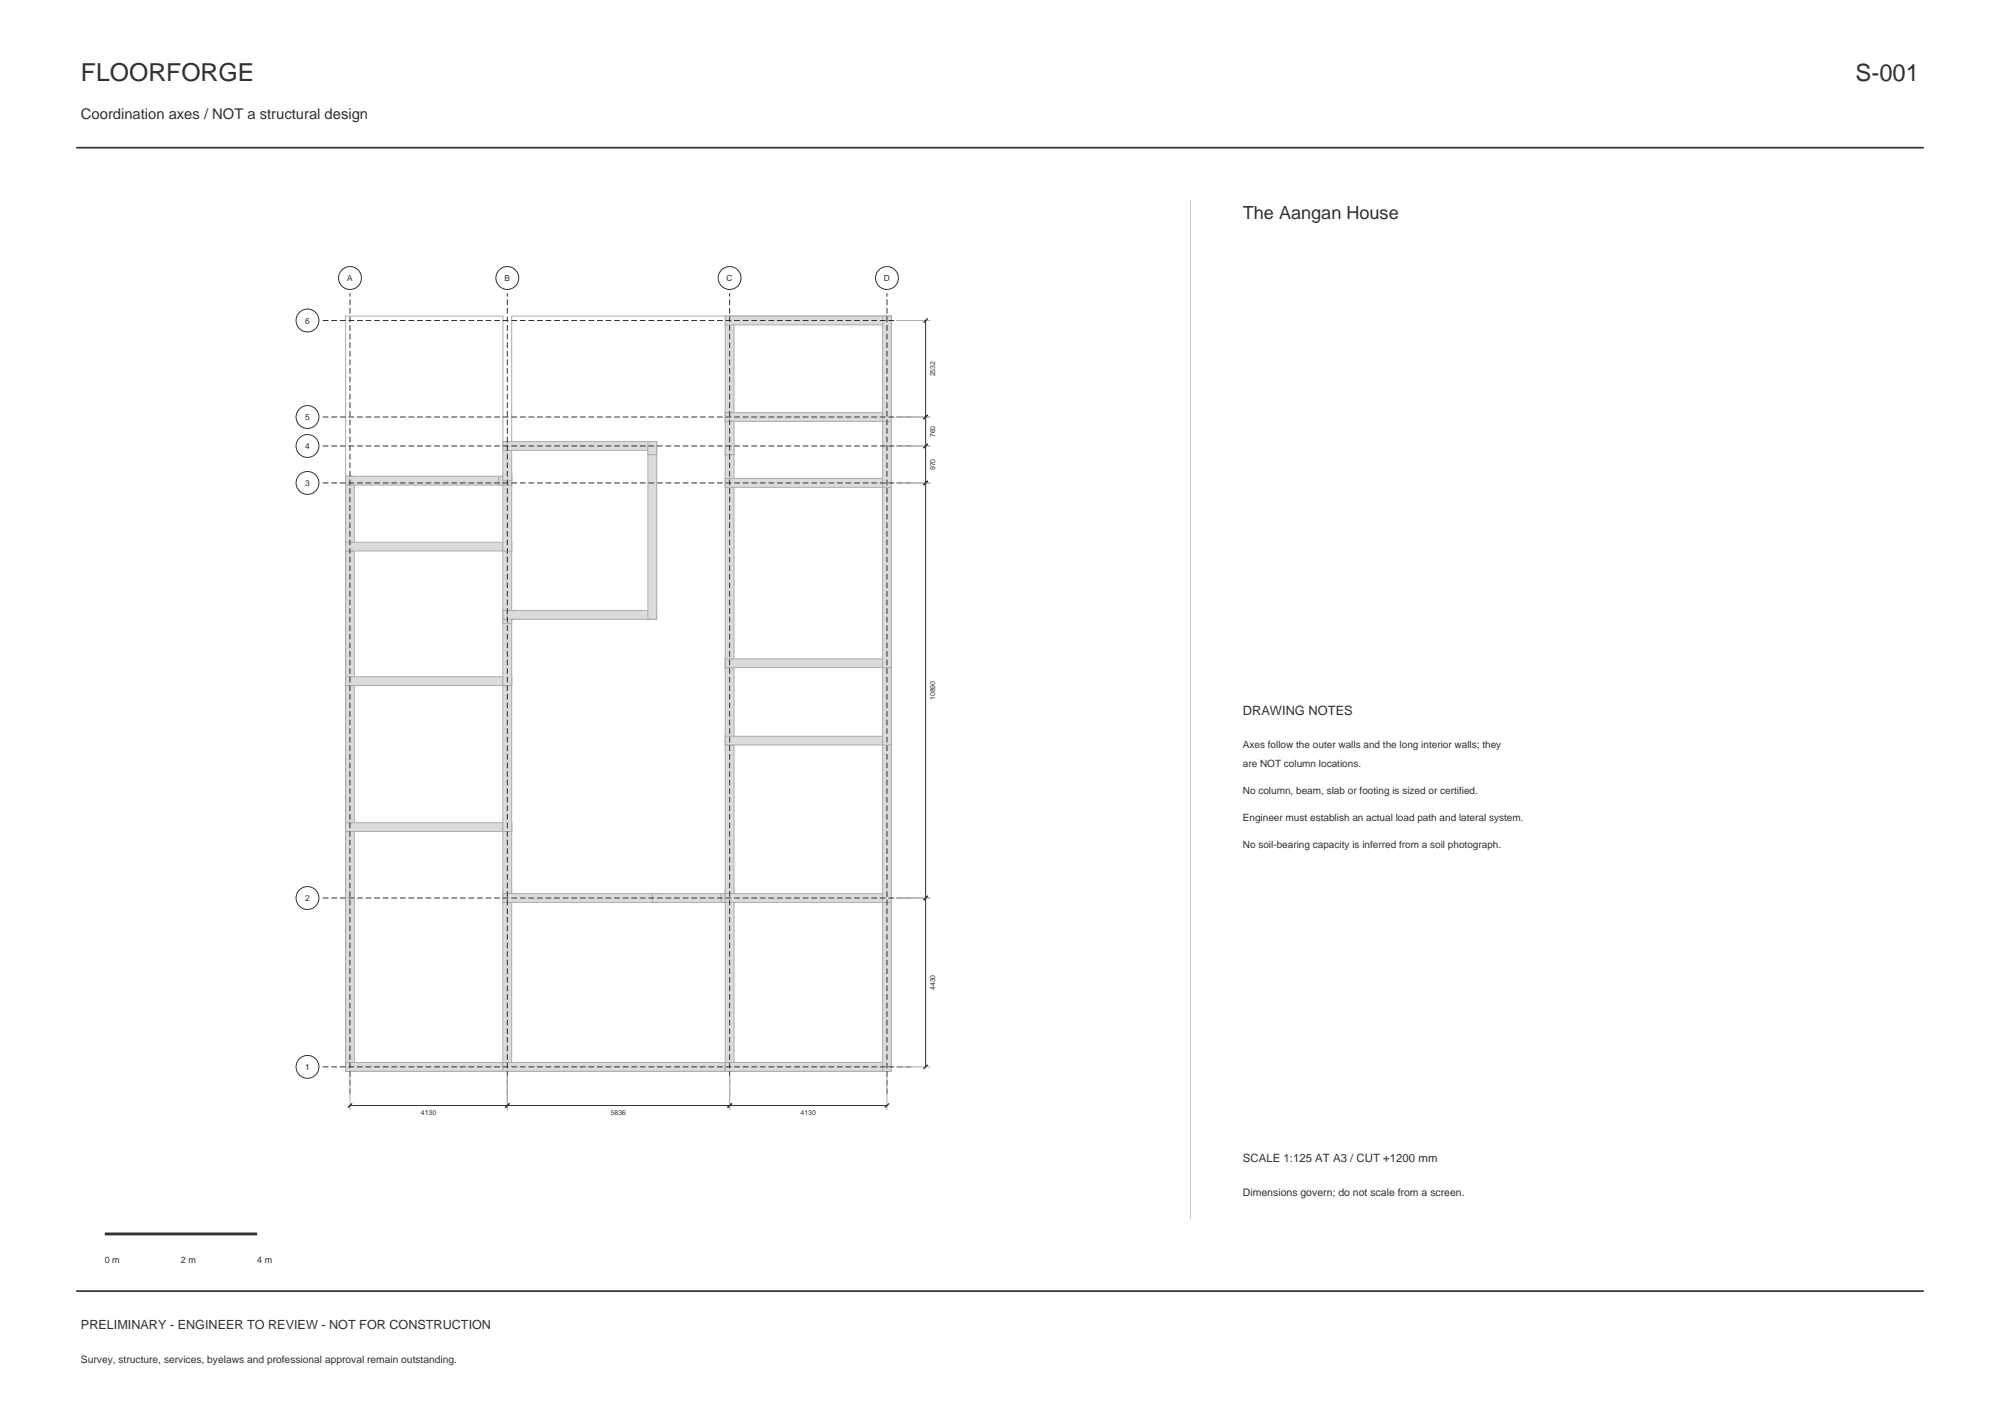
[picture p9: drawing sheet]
<svg xmlns="http://www.w3.org/2000/svg" width="420mm" height="297mm" viewBox="0 0 420 297" stroke-linecap="round" stroke-linejoin="round" font-family="sans-serif">
<path d="M16 31h388M16 271h388" fill="none" stroke="#25372f" stroke-width=".35"/>
<path d="M72.6 66.4h33v26.3h1.9v-26.3h79.7v158.4h-114.6z" fill="none" stroke="#a8afa4" stroke-width=".21"/>
<g fill="#d9ddd6" stroke="#a8afa4" stroke-width=".21">
<path d="M72.6 172.7h1.8v52.1h-1.8z" fill-rule="evenodd"/>
<path d="M72.6 223h34.9v1.8h-34.9z" fill-rule="evenodd"/>
<path d="M72.6 142h1.8v32.5h-1.8z" fill-rule="evenodd"/>
<path d="M72.6 172.7h34.9v1.8h-34.9z" fill-rule="evenodd"/>
<path d="M72.6 113.8h1.8v30.1h-1.8z" fill-rule="evenodd"/>
<path d="M72.6 142h34.9v1.9h-34.9z" fill-rule="evenodd"/>
<path d="M72.6 100h1.8v15.6h-1.8z" fill-rule="evenodd"/>
<path d="M72.6 113.8h34.9v1.8h-34.9z" fill-rule="evenodd"/>
<path d="M72.6 100h33.9v1.8h-33.9z" fill-rule="evenodd"/>
<path d="M104.7 100h2.8v1.8h-2.8z" fill-rule="evenodd"/>
<path d="M105.6 187.6h1.9v37.2h-1.9z" fill-rule="evenodd"/>
<path d="M105.6 223h48.5v1.8h-48.5z" fill-rule="evenodd"/>
<path d="M105.6 186.6h1.9v2.8h-1.9z" fill-rule="evenodd"/>
<path d="M105.6 172.7h1.9v15.8h-1.9z" fill-rule="evenodd"/>
<path d="M105.6 187.6h2.8v1.8h-2.8z" fill-rule="evenodd"/>
<path d="M106.5 187.6h32.3v1.8h-32.3z" fill-rule="evenodd"/>
<path d="M137 187.6h16.2v1.8h-16.2z" fill-rule="evenodd"/>
<path d="M151.4 187.6h2.7v1.8h-2.7z" fill-rule="evenodd"/>
<path d="M105.6 142h1.9v32.5h-1.9z" fill-rule="evenodd"/>
<path d="M105.6 129h1.9v14.9h-1.9z" fill-rule="evenodd"/>
<path d="M105.6 128.1h1.9v2.8h-1.9z" fill-rule="evenodd"/>
<path d="M105.6 113.8h1.9v16.2h-1.9z" fill-rule="evenodd"/>
<path d="M105.6 128.1h2.8v1.9h-2.8z" fill-rule="evenodd"/>
<path d="M106.5 128.1h31.4v1.9h-31.4z" fill-rule="evenodd"/>
<path d="M105.6 100h1.9v15.6h-1.9z" fill-rule="evenodd"/>
<path d="M105.6 99h1.9v2.8h-1.9z" fill-rule="evenodd"/>
<path d="M105.6 92.7h1.9v8.2h-1.9z" fill-rule="evenodd"/>
<path d="M105.6 92.7h2.8v1.8h-2.8z" fill-rule="evenodd"/>
<path d="M106.5 92.7h31.4v1.8h-31.4z" fill-rule="evenodd"/>
<path d="M136.1 93.6h1.8v36.4h-1.8z" fill-rule="evenodd"/>
<path d="M136.1 92.7h1.8v2.7h-1.8z" fill-rule="evenodd"/>
<path d="M152.3 187.6h1.8v37.2h-1.8z" fill-rule="evenodd"/>
<path d="M152.3 223h34.9v1.8h-34.9z" fill-rule="evenodd"/>
<path d="M152.3 186.6h1.8v2.8h-1.8z" fill-rule="evenodd"/>
<path d="M152.3 154.5h1.8v34h-1.8z" fill-rule="evenodd"/>
<path d="M152.3 187.6h34.9v1.8h-34.9z" fill-rule="evenodd"/>
<path d="M152.3 138.3h1.8v18.1h-1.8z" fill-rule="evenodd"/>
<path d="M152.3 154.5h34.9v1.9h-34.9z" fill-rule="evenodd"/>
<path d="M152.3 100.4h1.8v39.7h-1.8z" fill-rule="evenodd"/>
<path d="M152.3 138.3h34.9v1.8h-34.9z" fill-rule="evenodd"/>
<path d="M152.3 93.6h1.8v8.7h-1.8z" fill-rule="evenodd"/>
<path d="M152.3 86.6h1.8v8.8h-1.8z" fill-rule="evenodd"/>
<path d="M152.3 100.4h34.9v1.9h-34.9z" fill-rule="evenodd"/>
<path d="M152.3 66.4h1.8v22h-1.8z" fill-rule="evenodd"/>
<path d="M152.3 86.6h34.9v1.8h-34.9z" fill-rule="evenodd"/>
<path d="M152.3 66.4h34.9v1.8h-34.9z" fill-rule="evenodd"/>
<path d="M185.3 187.6h1.9v37.2h-1.9z" fill-rule="evenodd"/>
<path d="M185.3 154.5h1.9v34.9h-1.9z" fill-rule="evenodd"/>
<path d="M185.3 138.3h1.9v18.1h-1.9z" fill-rule="evenodd"/>
<path d="M185.3 100.4h1.9v39.7h-1.9z" fill-rule="evenodd"/>
<path d="M185.3 86.6h1.9v15.7h-1.9z" fill-rule="evenodd"/>
<path d="M185.3 66.4h1.9v22h-1.9z" fill-rule="evenodd"/>
</g>
<path d="M67.8 67.3h124.2M67.8 93.6h124.2M67.8 87.5h124.2M67.8 101.4h124.2M67.8 188.5h124.2M67.8 223.9h124.2M73.5 229.6v-168M106.5 229.6v-168M153.2 229.6v-168M186.3 229.6v-168" fill="none" stroke="#25372f" stroke-width=".21" stroke-dasharray="1.2 .6" stroke-linecap="butt"/>
<g fill="none" stroke="#25372f" stroke-width=".21">
<path d="M194.4 67.3v156.6M73.5 232h112.8"/>
<circle cx="73.5" cy="58.4" r="2.4"/>
<circle cx="106.5" cy="58.4" r="2.4"/>
<circle cx="153.2" cy="58.4" r="2.4"/>
<circle cx="186.3" cy="58.4" r="2.4"/>
<circle cx="64.6" cy="67.3" r="2.4"/>
<circle cx="64.6" cy="93.6" r="2.4"/>
<circle cx="64.6" cy="87.5" r="2.4"/>
<circle cx="64.6" cy="101.4" r="2.4"/>
<circle cx="64.6" cy="188.5" r="2.4"/>
<circle cx="64.6" cy="223.9" r="2.4"/>
</g>
<path d="M188.1 67.3h7.2M188.1 93.6h7.2M188.1 87.5h7.2M188.1 101.4h7.2M188.1 188.5h7.2M73.5 225.8v7.2M106.5 225.8v7.2M153.2 225.8v7.2M186.3 225.8v7.2M188.1 223.9h7.2" fill="none" stroke="#a8afa4" stroke-width=".21"/>
<path d="M194.8 66.8l-.9 .9M194.8 93.2l-.9 .8M194.8 87.1l-.9 .9M194.8 100.9l-.9 .9M194.8 188l-.9 .9M73.9 231.6l-.8 .9M107 231.6l-.9 .9M153.7 231.6l-.9 .9M186.7 231.6l-.9 .9M194.8 223.5l-.9 .9" fill="none" stroke="#25372f" stroke-width=".28"/>
<path d="M250 42v214" fill="none" stroke="#c9d0c7" stroke-width=".21"/>
<path d="M22 259h32" fill="none" stroke="#25372f" stroke-width=".6"/>
<text font-size="5.2" fill="#25372f" x="17" y="17">FLOORFORGE</text>
<text font-size="5" fill="#25372f" x="389.7" y="17">S-001</text>
<text font-size="3.8" fill="#25372f" x="261" y="46">The Aangan House</text>
<text font-size="3.1" fill="#25372f" x="17" y="25">Coordination axes / NOT a structural design</text>
<text font-size="2.7" fill="#25372f" x="261" y="150">DRAWING NOTES</text>
<text font-size="2.6" fill="#25372f" x="17" y="279">PRELIMINARY - ENGINEER TO REVIEW - NOT FOR CONSTRUCTION</text>
<text font-size="2.4" fill="#25372f" x="261" y="244">SCALE 1:125 AT A3 / CUT +1200 mm</text>
<text font-size="2.2" fill="#25372f" x="261" y="251">Dimensions govern; do not scale from a screen.</text>
<g font-size="2.1" fill="#25372f">
<text x="261" y="157">Axes follow the outer walls and the long interior walls; they</text>
<text x="261" y="160.9">are NOT column locations.</text>
<text x="261" y="166.6">No column, beam, slab or footing is sized or certified.</text>
<text x="261" y="172.3">Engineer must establish an actual load path and lateral system.</text>
<text x="261" y="178">No soil-bearing capacity is inferred from a soil photograph.</text>
<text x="17" y="286">Survey, structure, services, byelaws and professional approval remain outstanding.</text>
</g>
<g font-size="1.9" fill="#25372f">
<text x="22" y="265">0 m</text>
<text x="38" y="265">2 m</text>
<text x="54" y="265">4 m</text>
</g>
<g font-size="1.8" fill="#25372f">
<text x="72.9" y="59.1">A</text>
<text x="105.9" y="59.1">B</text>
<text x="152.6" y="59.1">C</text>
<text x="185.6" y="59.1">D</text>
<text x="64.1" y="68">6</text>
<text x="64.1" y="88.2">5</text>
<text x="64.1" y="94.3">4</text>
<text x="64.1" y="102.1">3</text>
<text x="64.1" y="189.2">2</text>
<text x="64.1" y="224.6">1</text>
</g>
<g font-size="1.4" fill="#25372f">
<text x="196.4" y="79" transform="rotate(-90 196.4 79)">2532</text>
<text x="196.4" y="91.8" transform="rotate(-90 196.4 91.8)">760</text>
<text x="196.4" y="98.7" transform="rotate(-90 196.4 98.7)">970</text>
<text x="196.4" y="146.9" transform="rotate(-90 196.4 146.9)">10890</text>
<text x="196.4" y="207.8" transform="rotate(-90 196.4 207.8)">4430</text>
<text x="88.4" y="234">4130</text>
<text x="128.3" y="234">5836</text>
<text x="168.1" y="234">4130</text>
</g>
</svg>
